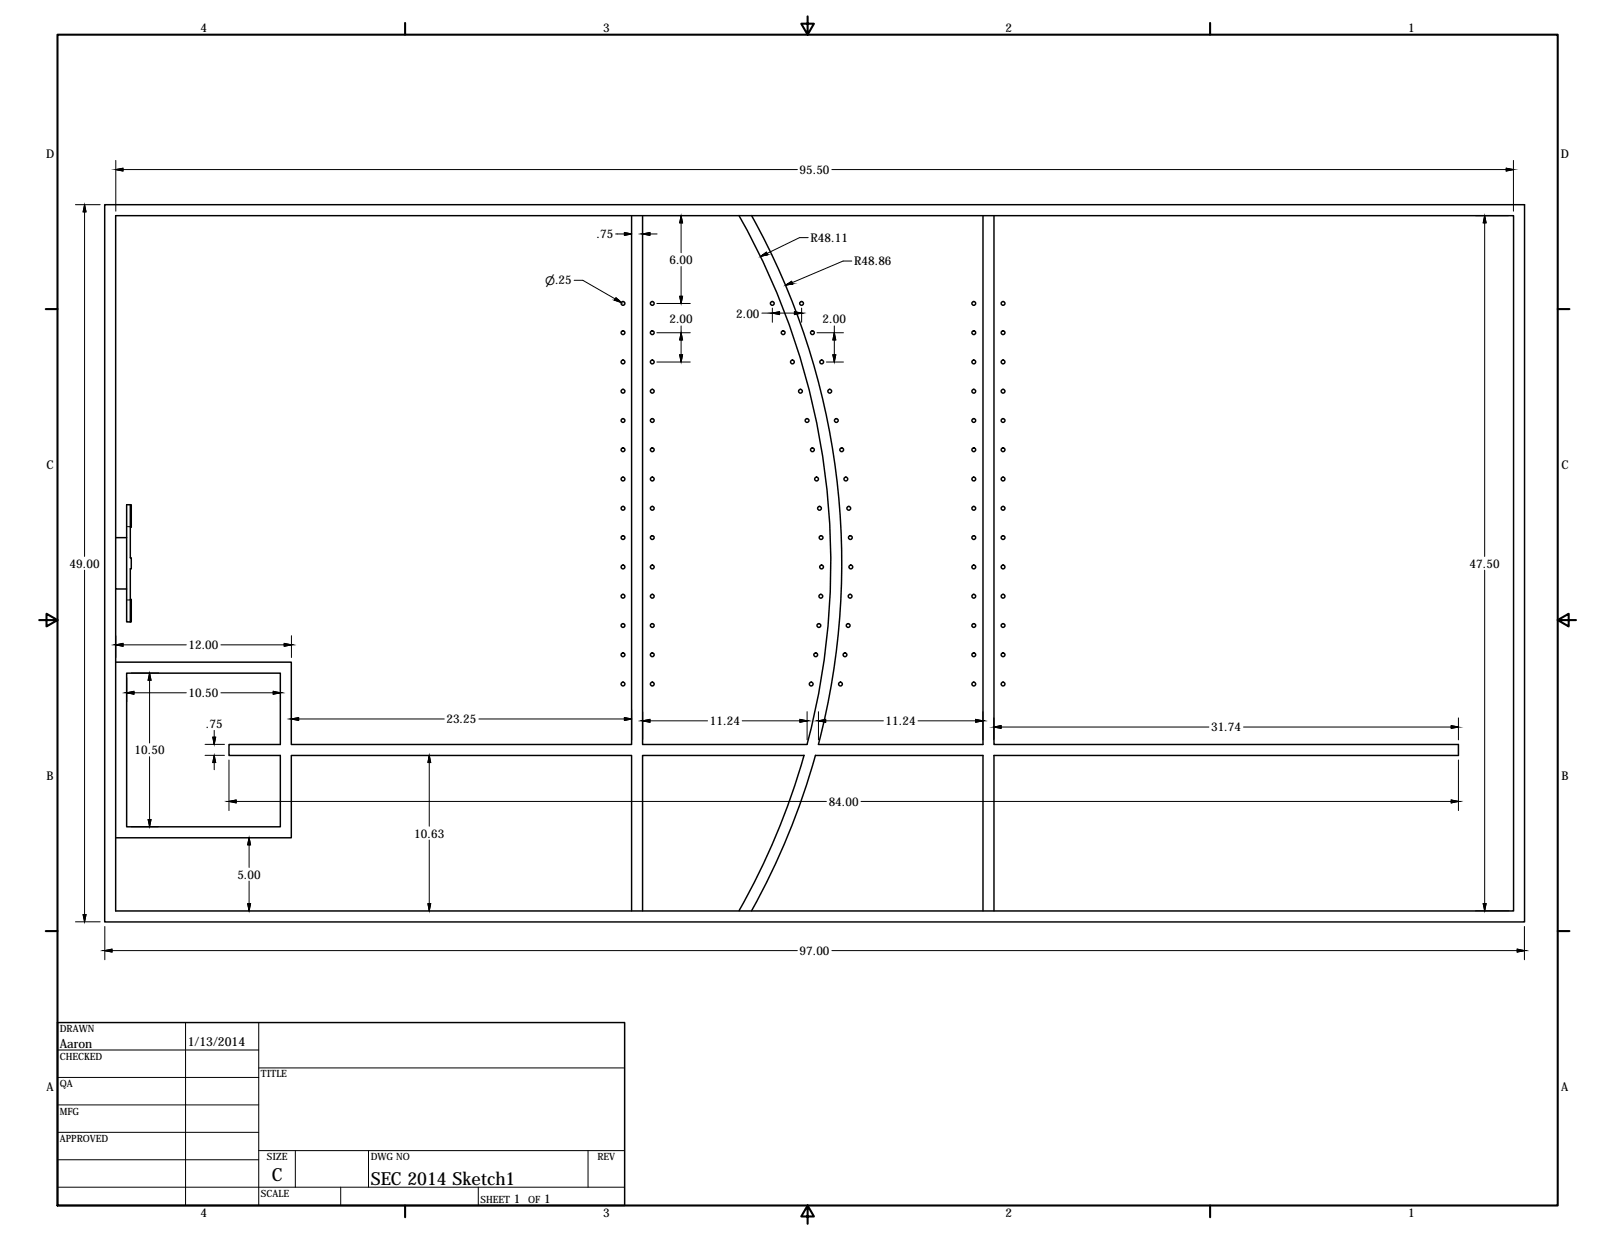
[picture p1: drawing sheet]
<svg xmlns="http://www.w3.org/2000/svg" width="559mm" height="432mm" viewBox="0 0 559 432" stroke-linecap="round" stroke-linejoin="round" font-family="sans-serif">
<!-- layer: Visible (ANSI) -->
<g fill="none" stroke="#000" stroke-width=".51">
<path d="M36.3 71h492.8v249h-492.8zM219.2 74.9v183.5h-118.1v-28.6h-61M223 74.9v183.5h57.1M256.5 74.8a244.4 244.4 0 0 1 23.6 183.5M260.9 74.8a248.2 248.2 0 0 1 23.2 183.6h57.1v-183.5M345 74.9v183.5h161.2v3.8h-161.2v54M45.2 175.2h-1.2v40.7h1.2M45.2 175.2v18.4h.4v3.9h-.4v18.4M45.2 175.2h.4v7.8h-.4M40.1 186.6v17.8h3.9M44 186.6h-3.9v-111.7h485.2v241.3h-485.2v-111.8M45.2 208.1h.4v7.8h-.4"/>
<path d="M44 233.7h53.3v24.7h-17.8v3.8h17.8v24.8h-53.3zM279.1 262.2h-56.1v54M279.1 262.2a244.4 244.4 0 0 1-22.6 53.9M283 262.2a248.2 248.2 0 0 1-22.1 54M283.1 262.2h58.1v54M40.1 290.8h61v-28.6h118.1v54"/>
<circle cx="216.2" cy="115.5" r=".66"/>
<circle cx="216.2" cy="105.3" r=".66"/>
<circle cx="226.4" cy="115.5" r=".66"/>
<circle cx="226.4" cy="105.3" r=".66"/>
<circle cx="268" cy="105.3" r=".66"/>
<circle cx="271.8" cy="115.5" r=".66"/>
<circle cx="278.2" cy="105.3" r=".66"/>
<circle cx="282" cy="115.5" r=".66"/>
<circle cx="338" cy="115.5" r=".66"/>
<circle cx="338" cy="105.3" r=".66"/>
<circle cx="348.1" cy="115.5" r=".66"/>
<circle cx="348.1" cy="105.3" r=".66"/>
<circle cx="216.2" cy="135.8" r=".66"/>
<circle cx="216.2" cy="125.6" r=".66"/>
<circle cx="226.4" cy="135.8" r=".66"/>
<circle cx="226.4" cy="125.6" r=".66"/>
<circle cx="275" cy="125.6" r=".66"/>
<circle cx="277.8" cy="135.8" r=".66"/>
<circle cx="285.2" cy="125.6" r=".66"/>
<circle cx="288" cy="135.8" r=".66"/>
<circle cx="338" cy="135.8" r=".66"/>
<circle cx="338" cy="125.6" r=".66"/>
<circle cx="348.1" cy="135.8" r=".66"/>
<circle cx="348.1" cy="125.6" r=".66"/>
<circle cx="216.2" cy="156.1" r=".66"/>
<circle cx="216.2" cy="146" r=".66"/>
<circle cx="226.4" cy="156.1" r=".66"/>
<circle cx="226.4" cy="146" r=".66"/>
<circle cx="280.1" cy="146" r=".66"/>
<circle cx="282" cy="156.1" r=".66"/>
<circle cx="290.3" cy="146" r=".66"/>
<circle cx="292.1" cy="156.1" r=".66"/>
<circle cx="338" cy="146" r=".66"/>
<circle cx="338" cy="156.1" r=".66"/>
<circle cx="348.1" cy="156.1" r=".66"/>
<circle cx="348.1" cy="146" r=".66"/>
<circle cx="216.2" cy="166.3" r=".66"/>
<circle cx="216.2" cy="176.4" r=".66"/>
<circle cx="226.4" cy="176.4" r=".66"/>
<circle cx="226.4" cy="166.3" r=".66"/>
<circle cx="283.4" cy="166.3" r=".66"/>
<circle cx="284.4" cy="176.4" r=".66"/>
<circle cx="293.6" cy="166.3" r=".66"/>
<circle cx="294.6" cy="176.4" r=".66"/>
<circle cx="338" cy="166.3" r=".66"/>
<circle cx="338" cy="176.4" r=".66"/>
<circle cx="348.1" cy="166.3" r=".66"/>
<circle cx="348.1" cy="176.4" r=".66"/>
<circle cx="216.2" cy="196.8" r=".66"/>
<circle cx="216.2" cy="186.6" r=".66"/>
<circle cx="226.4" cy="186.6" r=".66"/>
<circle cx="226.4" cy="196.8" r=".66"/>
<circle cx="285" cy="186.6" r=".66"/>
<circle cx="285.2" cy="196.8" r=".66"/>
<circle cx="295.1" cy="186.6" r=".66"/>
<circle cx="295.3" cy="196.8" r=".66"/>
<circle cx="338" cy="186.6" r=".66"/>
<circle cx="338" cy="196.8" r=".66"/>
<circle cx="348.1" cy="196.8" r=".66"/>
<circle cx="348.1" cy="186.6" r=".66"/>
<circle cx="216.2" cy="217.1" r=".66"/>
<circle cx="216.2" cy="207" r=".66"/>
<circle cx="226.4" cy="217.1" r=".66"/>
<circle cx="226.4" cy="207" r=".66"/>
<circle cx="284.2" cy="217.1" r=".66"/>
<circle cx="284.9" cy="207" r=".66"/>
<circle cx="294.4" cy="217.1" r=".66"/>
<circle cx="295.1" cy="207" r=".66"/>
<circle cx="338" cy="207" r=".66"/>
<circle cx="338" cy="217.1" r=".66"/>
<circle cx="348.1" cy="217.1" r=".66"/>
<circle cx="348.1" cy="207" r=".66"/>
<circle cx="216.2" cy="237.4" r=".66"/>
<circle cx="216.2" cy="227.3" r=".66"/>
<circle cx="226.4" cy="227.3" r=".66"/>
<circle cx="226.4" cy="237.4" r=".66"/>
<circle cx="281.6" cy="237.4" r=".66"/>
<circle cx="283.1" cy="227.3" r=".66"/>
<circle cx="291.7" cy="237.4" r=".66"/>
<circle cx="293.3" cy="227.3" r=".66"/>
<circle cx="338" cy="237.4" r=".66"/>
<circle cx="338" cy="227.3" r=".66"/>
<circle cx="348.1" cy="237.4" r=".66"/>
<circle cx="348.1" cy="227.3" r=".66"/>
</g>
<!-- layer: Hidden (ANSI) -->
<path d="M44 182.8h.3M44.5 182.8h.5M45.1 182.8h.5M44 208.3h.3M44.5 208.3h.5M45.1 208.3h.5" fill="none" stroke="#000" stroke-width=".35"/>
<!-- layer: Border (ANSI) -->
<g fill="none" stroke="#000" stroke-width=".72">
<path d="M20 12h520.7v406.4h-520.7zM140.6 8v4M280.3 5.7v6.3l-2.2-3.8h4.4l-2.2 3.8M420 8v4M15.9 107.3h4.1M540.7 107.3h4M13.6 215.2h6.4l-3.9-2.2v4.4l3.9-2.2M540.7 215.2l3.8 2.2v-4.4l-3.8 2.2h6.3M15.9 323.2h4.1M540.7 323.2h4M140.6 418.4v4.1M280.3 418.4l2.2 3.8h-4.4l2.2-3.8v6.4"/>
<path d="M420 418.4v4.1"/>
</g>
<!-- layer: Title (ANSI) -->
<path d="M20 354.9h196.8v63.5h-196.8z" fill="none" stroke="#000" stroke-width=".51"/>
<g fill="none" stroke="#000" stroke-width=".35">
<path d="M64.4 354.9v63.5M89.8 354.9v63.5M20 374h69.8M20 364.5h69.8M89.8 370.7h127M20 393h69.8M20 383.5h69.8M89.8 399.4h127M102.5 399.4v12.7M127.9 399.4v12.7M204.1 399.4v12.7M20 412.1h196.8"/>
<path d="M20 402.6h69.8M118.3 412.1v6.3M166 412.1v6.3"/>
</g>
<!-- layer: Dimension (ANSI) -->
<g fill="none" stroke="#000" stroke-width=".35">
<path d="M40.2 58.9l2.5 .5v-1l-2.5 .5h236.5M40.2 55.7v17.6M288.7 58.9h236.6M522.8 58.4l2.5 .5-2.5 .5zM525.3 55.7v17.6M26.2 71h8.6M29.4 71l-.6 2.5h1.1l-.5-2.5v122.1M236.4 74.9l-.5 2.5h1l-.5-2.5v12.8M512.1 74.9h11.6M515.3 74.9l-.5 2.5h1l-.5-2.5v118.2M199.3 97.3h3l13.4 7.7-2.4-.8 .5-.9 1.9 1.7M213.7 81.2h5.6l-2.6 .5v-1l2.6 .5"/>
<path d="M223.1 81.2l2.5 .5v-1l-2.5 .5h5M236.4 92.5v12.8l-.5-2.5h1l-.5 2.5M280.5 82.5h-3l-13.5 6.5 2-1.5 .4 .9-2.4 .6M295.6 90.6h-3l-20 8.4 2.2-1.4 .3 .9-2.5 .5M228 105.3h11.6M228 115.5h11.6M236.4 113.1v2.4l-.5 2.5h1l-.5-2.5v10.2M264.4 108.7h3.7l2.5 .5v-1l-2.5 .5h10.1M268.1 106.9v5M275.7 108.2l2.5 .5-2.5 .5zM278.2 106.9v5M283.6 115.5h9.1"/>
<path d="M289.6 113.1v2.4l-.5 2.5h1l-.5-2.5v10.2M228 125.7h11.6M235.9 123.2h1l-.5 2.5zM286.8 125.7h5.9M289.1 123.2h1l-.5 2.5zM29.4 197.9v122.1M515.3 197.9v118.3M40.2 223.8l2.5-.5v1zM40.2 220.7v7.5M40.2 223.8h24.5M44 235.2v8.4M45.6 233.6h9.5"/>
<path d="M51.9 233.6l.5 2.5h-1zM51.9 233.6v24.3M76.7 223.8h24.4l-2.4 .5v-1l2.4 .5M94.8 240l2.5 .5-2.5 .5zM97.3 235.2v8.4M101.1 220.7v7.5M44 240.5l2.5 .5v-1l-2.5 .5h20.7M71.2 258.4h6.7M74.4 253.5v4.9l-.6-2.5h1.1l-.5 2.5M76.7 240.5h20.6M101.1 249.6l2.5-.5v1zM101.1 246.4v10.4"/>
<path d="M101.1 249.6h53.1M166.2 249.6h53.1l-2.6 .5v-1l2.6 .5M219.3 246.4v10.4M223.1 250.2l2.5-.5v1zM223.1 247v9.8M223.1 250.2h22.5M257.6 250.2h22.5l-2.5 .5v-1l2.5 .5M280.1 247v9.8M284.1 250.2l2.5-.5v1zM284.1 250.2h22.5M284.1 247v9.8M318.6 250.2h22.5l-2.5 .5v-1l2.5 .5"/>
<path d="M341.1 247v9.8M344.9 252.4l2.5-.5v.9zM344.9 249.2v7.6M344.9 252.4h74.7M431.6 252.4h74.6l-2.5 .4v-.9l2.5 .5M506.2 249.2v7.6M51.9 262.7v24.2l-.5-2.4h1l-.5 2.4M71.2 262.2h6.7M74.4 262.2l.5 2.5h-1.1zM74.4 262.2v5M79.5 278.2l2.5 .5v-1l-2.5 .5h207.3M79.5 263.8v17.6"/>
<path d="M149 262.2l-.5 2.5h1l-.5-2.5v24.6M298.8 278.2h207.4M503.7 277.7l2.5 .5-2.5 .5zM506.2 263.8v17.6M45.6 286.9h9.5M86.5 290.8l-.5 2.5h1l-.5-2.5v10.3M149 291.6v24.6M26.2 320h8.6M28.8 317.5h1.1l-.5 2.5zM86 313.7h1l-.5 2.5zM86.5 305.8v10.4M148.5 313.7h1l-.5 2.5z"/>
<path d="M512.1 316.2h11.6M514.8 313.7h1l-.5 2.5zM36.4 330l2.5 .5v-1l-2.5 .5h240.3M36.4 321.6v11.5M288.7 330h240.4M526.6 329.5l2.5 .5-2.5 .5zM529.1 321.6v11.5"/>
</g>
<g fill="#000" stroke="#000" stroke-width=".35">
<path d="M29.4 71l.5 2.5h-1.1zM236.4 74.9l.5 2.5h-1zM515.3 74.9l.5 2.5h-1zM235.9 102.8h1l-.5 2.5zM236.4 115.5l.5 2.5h-1zM289.6 115.5l.5 2.5h-1zM235.9 123.2h1l-.5 2.5zM289.1 123.2h1l-.5 2.5zM51.9 233.6l.5 2.5h-1zM73.8 255.9h1.1l-.5 2.5zM74.4 262.2l.5 2.5h-1.1zM149 262.2l.5 2.5h-1z"/>
<path d="M51.4 284.5h1l-.5 2.4zM86.5 290.8l.5 2.5h-1zM28.8 317.5h1.1l-.5 2.5zM86 313.7h1l-.5 2.5zM148.5 313.7h1l-.5 2.5zM514.8 313.7h1l-.5 2.5z"/>
<path d="M40.2 58.9h2.5v-.5zM40.2 58.9h2.5v.5z"/>
<path d="M522.8 58.4v.5h2.5zM522.8 58.9h2.5l-2.5 .5z"/>
<path d="M216.7 80.7v.5h2.6zM216.7 81.2h2.6l-2.6 .5z"/>
<path d="M223.1 81.2h2.5v-.5zM223.1 81.2h2.5v.5z"/>
<path d="M264.8 88.4h1.6l-.4-.9zM264 89l.8-.6h1.6z"/>
<path d="M273.4 98.5h1.7l-.3-.9zM272.6 99l.8-.5h1.7z"/>
<path d="M213.8 103.3l-.5 .9h1.5zM213.3 104.2h1.5l.9 .8z"/>
<path d="M268.1 108.7h2.5v-.5zM268.1 108.7h2.5v.5z"/>
<path d="M275.7 108.2v.5h2.5zM275.7 108.7h2.5l-2.5 .5z"/>
<path d="M40.2 223.8h2.5v-.5zM40.2 223.8h2.5v.5z"/>
<path d="M44 240.5h2.5v-.5zM44 240.5h2.5v.5z"/>
<path d="M94.8 240v.5h2.5zM94.8 240.5h2.5l-2.5 .5z"/>
<path d="M98.7 223.3v.5h2.4zM98.7 223.8h2.4l-2.4 .5z"/>
<path d="M101.1 249.6h2.5v-.5zM101.1 249.6h2.5v.5z"/>
<path d="M216.7 249.1v.5h2.6zM216.7 249.6h2.6l-2.6 .5z"/>
<path d="M223.1 250.2h2.5v-.5zM223.1 250.2h2.5v.5z"/>
<path d="M277.6 249.7v.5h2.5zM277.6 250.2h2.5l-2.5 .5z"/>
<path d="M284.1 250.2h2.5v-.5zM284.1 250.2h2.5v.5z"/>
<path d="M338.6 249.7v.5h2.5zM338.6 250.2h2.5l-2.5 .5z"/>
<path d="M344.9 252.4h2.5v-.5zM344.9 252.4h2.5v.4z"/>
<path d="M503.7 251.9v.5h2.5zM503.7 252.4h2.5l-2.5 .4z"/>
<path d="M79.5 278.2h2.5v-.5zM79.5 278.2h2.5v.5z"/>
<path d="M503.7 277.7v.5h2.5zM503.7 278.2h2.5l-2.5 .5z"/>
<path d="M36.4 330h2.5v-.5zM36.4 330h2.5v.5z"/>
<path d="M526.6 329.5v.5h2.5zM526.6 330h2.5l-2.5 .5z"/>
</g>
<g font-size="6.3">
<text x="94.3" y="409.9">C</text>
<text x="128.7" y="411.2">SEC 2014 Sketch1</text>
</g>
<g font-size="4.4">
<text x="20.7" y="363.6">Aaron</text>
<text x="65.2" y="363">1/13/2014</text>
</g>
<g font-size="4.2">
<text x="69.6" y="11">4</text>
<text x="209.3" y="11">3</text>
<text x="349" y="11">2</text>
<text x="488.7" y="11">1</text>
<text x="16" y="54.8">D</text>
<text x="541.8" y="54.8">D</text>
<text x="277.5" y="60.4">95.50</text>
<text x="207" y="82.7">.75</text>
<text x="281.3" y="84">R48.11</text>
<text x="232.3" y="91.6">6.00</text>
<text x="296.4" y="92.1">R48.86</text>
<text x="232.3" y="112.2">2.00</text>
<text x="255.5" y="110.2">2.00</text>
<text x="285.5" y="112.2">2.00</text>
<text x="16.2" y="162.8">C</text>
<text x="541.9" y="162.8">C</text>
<text x="24.1" y="197">49.00</text>
<text x="510.1" y="197">47.50</text>
<text x="65.4" y="225.4">12.00</text>
<text x="65.4" y="242">10.50</text>
<text x="155" y="251.1">23.25</text>
<text x="246.4" y="251.8">11.24</text>
<text x="307.4" y="251.8">11.24</text>
<text x="71.4" y="252.6">.75</text>
<text x="420.3" y="253.9">31.74</text>
<text x="46.7" y="261.8">10.50</text>
<text x="16.2" y="270.7">B</text>
<text x="542" y="270.7">B</text>
<text x="287.6" y="279.7">84.00</text>
<text x="143.8" y="290.7">10.63</text>
<text x="82.4" y="305">5.00</text>
<text x="277.5" y="331.5">97.00</text>
<text x="16.1" y="378.7">A</text>
<text x="541.9" y="378.7">A</text>
<text x="178.4" y="417.6">1</text>
<text x="188.9" y="417.6">1</text>
<text x="69.6" y="422.5">4</text>
<text x="209.3" y="422.5">3</text>
<text x="349" y="422.5">2</text>
<text x="488.7" y="422.5">1</text>
</g>
<text font-size="4.1" x="189.2" y="98.9">⌀.25</text>
<g font-size="3.5">
<text x="20.7" y="358.2">DRAWN</text>
<text x="20.7" y="367.8">CHECKED</text>
<text x="20.7" y="377.3">QA</text>
<text x="90.6" y="374">TITLE</text>
<text x="20.7" y="386.9">MFG</text>
<text x="20.7" y="396.4">APPROVED</text>
<text x="92.6" y="402.7">SIZE</text>
<text x="128.7" y="402.7">DWG NO</text>
<text x="207.4" y="402.7">REV</text>
<text x="90.6" y="415.4">SCALE</text>
<text x="166.8" y="417.6">SHEET</text>
<text x="183.3" y="417.6">OF</text>
</g>
</svg>
